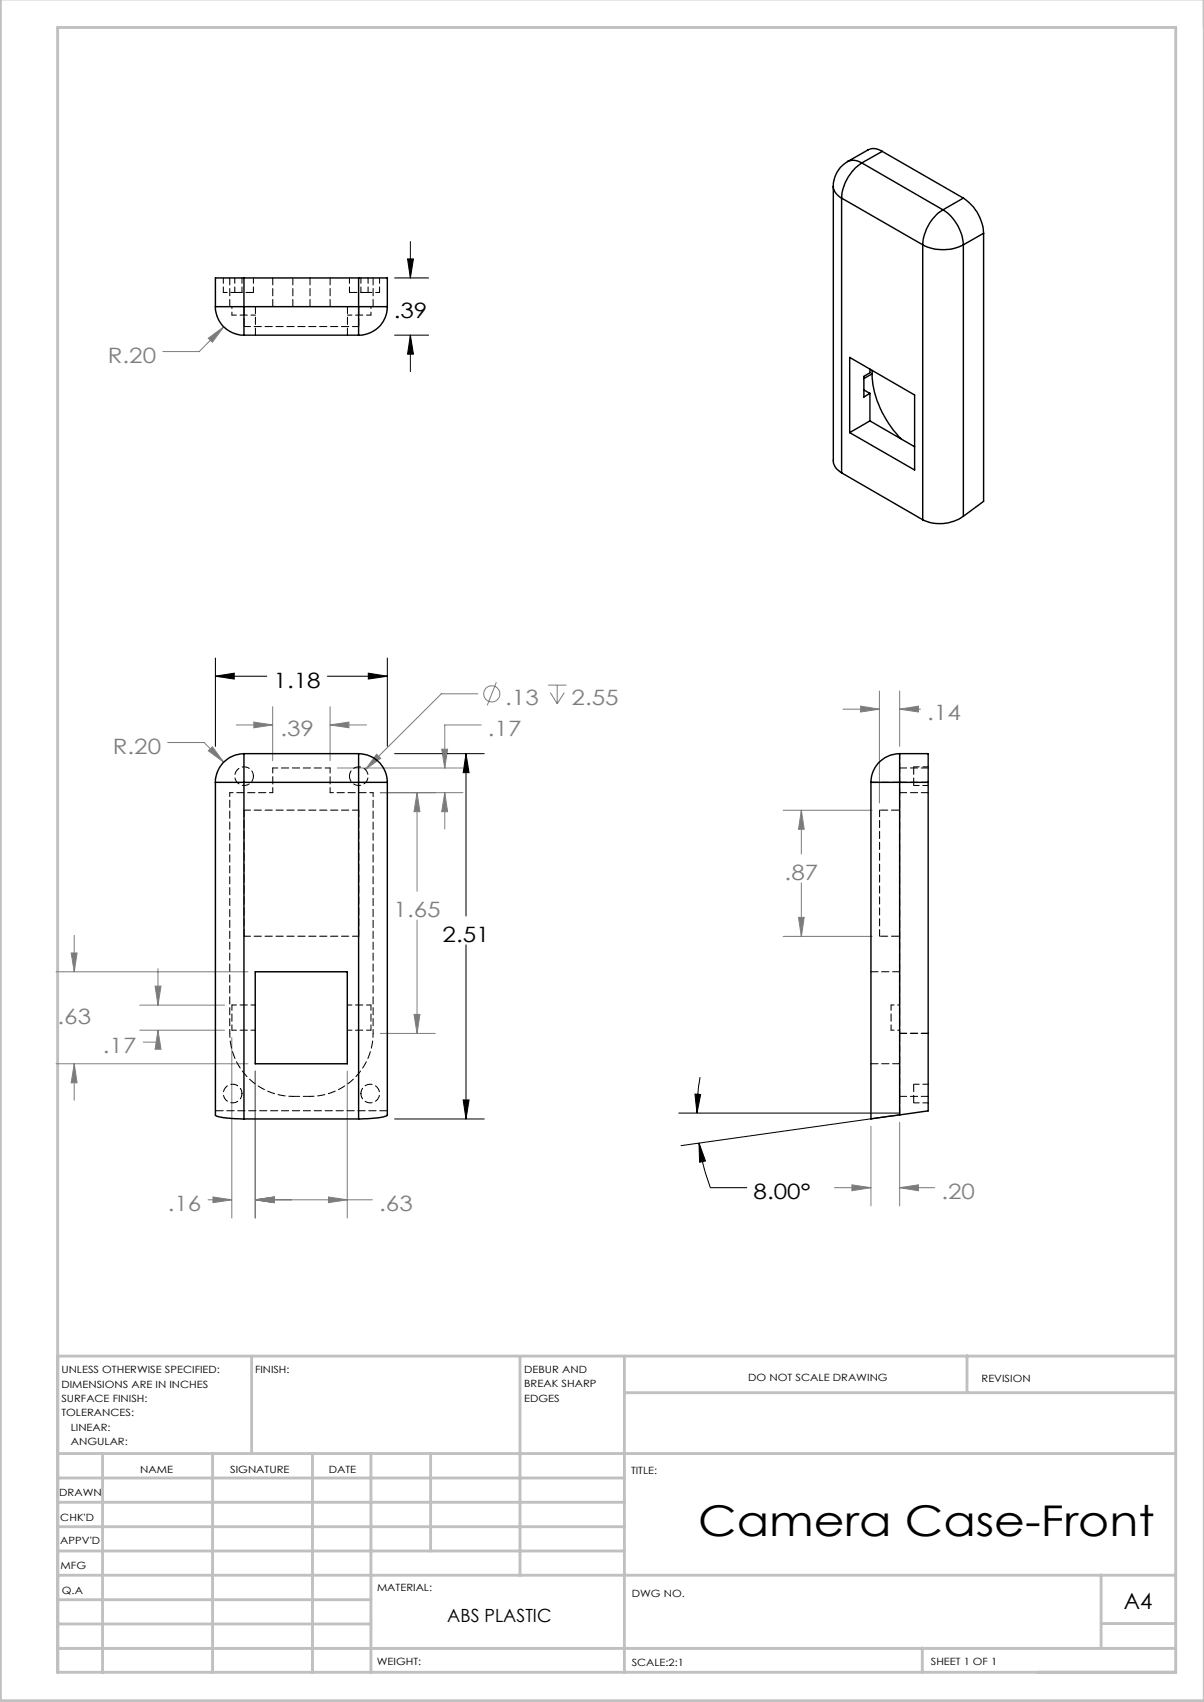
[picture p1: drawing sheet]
<svg xmlns="http://www.w3.org/2000/svg" width="210mm" height="297mm" viewBox="0 0 210 297" stroke-linecap="round" stroke-linejoin="round" font-family="sans-serif">
<g fill="none" stroke="#808080" stroke-width=".18">
<path d="M36.3 59l2.7-2-2 2.7zM39 57l-4.3 4.3h-6.3M86.6 119.1l-1.6 4M95.6 119.6h3.2M97.2 119.6v3.2M29.2 129.6h6.4l3.4 3.4M36.3 131l.7-.7 2 2.7zM41.2 126.5h6.4M44.3 126l3.3 .5-3.3 .5zM47.6 123.3v9.4M57.6 126.5l3.3-.5v1zM57.6 123.3v9.4"/>
<path d="M57.6 126.5h6.3M58.8 134h22M65.7 131.6l.7 .7-2.7 2zM66.3 138.3h14.5M72.7 138.3l.5 3.3h-1zM72.7 138.3v17.2M77 130.7h1.1l-.5 3.3zM77.6 138.3l.5 3.3h-1.1zM77.6 138.3v6.4M83.3 121.1h-6.3l-13.3 13.2M83.9 126.5h-6.3v7.5M96 120.9l1.2 1.9"/>
<path d="M98.4 120.9l-1.2 1.9M147 123.8h6.4M150.1 123.2l3.3 .6-3.3 .4zM153.4 120.6v19.5M156.9 123.8l3.3-.6v1zM156.9 120.6v9.6M156.9 123.8h3.6M136.6 141.4h15.5M139.8 141.4l.5 3.3h-1zM139.8 141.4v7.6M139.8 154.1v9.3M9.8 169.6h33.5"/>
<path d="M12.4 166.3h1l-.5 3.3zM12.9 163.2v6.4M24.4 175.4h14.8M24.4 179.8h14.8M27.1 172.1h1l-.5 3.3zM27.6 179.8l.5 3.3h-1zM27.6 179.8v2.1h-2.6M27.6 169v6.4M72.2 177h1l-.5 3.3zM72.7 160.5v19.8M136.6 163.4h15.5M139.3 160.1h1l-.5 3.3z"/>
<path d="M9.8 185.6h33.5M12.9 185.6l.5 3.3h-1zM12.9 185.6v6.4M40.4 181v31.5M44.5 186.9v25.6M60.6 186.9v25.6M66.3 180.3h9.6M151.9 196.5v13.9M156.9 195.8v14.6M36.3 209.4h4.1M37.1 208.9l3.3 .5-3.3 .5zM44.5 209.4l3.3-.5v1z"/>
<path d="M44.5 209.4h20.4M57.3 208.9l3.3 .5-3.3 .5zM145.6 207.3h6.3M148.6 206.8l3.3 .5-3.3 .5zM156.9 207.3l3.3-.5v1zM156.9 207.3h6.1"/>
<circle cx="85.8" cy="121.1" r="1.4"/>
</g>
<g fill="none" stroke="#000" stroke-width=".18">
<path d="M68.8 48.5h6M68.8 58.5h6M71.1 45.2h1l-.5 3.3zM71.6 58.5l.5 3.3h-1zM71.6 42.2v6.3M71.6 58.5v6.3M37.6 118l3.3-.5v1zM37.6 114.8v15.4M37.6 118h8.9M57.1 118h10.5M64.2 117.5l3.4 .5-3.4 .5zM67.6 114.8v15.4"/>
<path d="M68.8 131.5h15.7M81.3 131.5l.5 3.3h-1zM81.3 131.5v28.3M81.3 164.9v30.4M68.8 195.3h15.7M80.8 191.9h1l-.5 3.4zM118.4 194.2h38.3M121.2 190.9l1 .1-.6 3.2zM121.9 199.5l1.1 3.1-1 .2zM121.9 199.5a37 37 0 0 0 2 7.8h6.3M122.1 188l-.5 3.9v2.3M156.7 194.6l-37.9 5.3"/>
</g>
<g fill="none" stroke="#c0c0c0" stroke-width=".5">
<path d="M.1 -.1v296.9h209.9v-296.9M10.1 236.6h195M43.9 236.6v17M90.7 236.6v38.3M108.9 236.6v55.3M168.7 236.6v6.3M10.1 253.6h195M10.1 257.9h98.8M17.9 253.6v38.3M37.1 253.6v38.3M54.5 253.6v38.3M64.7 253.6v38.3"/>
<path d="M75.1 253.6v17M108.9 243h96.2M10.1 270.6h98.8M10.1 266.4h98.8M10.1 262.1h98.8M10.1 279.1h54.6M10.1 274.9h195M192.1 274.8v12.7M10.1 291.8h195v-287h-195v287.1M10.1 287.7h195M10.1 283.4h54.6M160.9 287.5v4.3"/>
<path d="M192.1 283.3h13"/>
</g>
<path d="M64.2 117.5l3.4 .5-3.4 .5zM37.6 118l3.3-.5v1zM80.8 191.9h1l-.5 3.4zM81.3 131.5l.5 3.3h-1zM121.2 190.9l1 .1-.6 3.2zM121.9 199.5l1.1 3.1-1 .2zM71.1 45.2h1l-.5 3.3zM71.6 58.5l.5 3.3h-1z" fill="#000"/>
<path d="M37 130.3l-.7 .7 2.7 2zM72.7 138.3l.5 3.3h-1zM72.2 177h1l-.5 3.3zM44.3 126l3.3 .5-3.3 .5zM57.6 126.5l3.3-.5v1zM77 130.7h1.1l-.5 3.3zM77.6 138.3l.5 3.3h-1.1zM37.1 208.9l3.3 .5-3.3 .5zM44.5 209.4l3.3-.5v1zM27.1 172.1h1l-.5 3.3zM27.6 179.8l.5 3.3h-1zM44.5 209.4l3.3-.5v1zM57.3 208.9l3.3 .5-3.3 .5zM65.7 131.6l-2 2.7 2.7-2zM12.4 166.3h1l-.5 3.3zM12.9 185.6l.5 3.3h-1zM139.8 141.4l.5 3.3h-1zM139.3 160.1h1l-.5 3.3zM150.1 123.2l3.3 .6-3.3 .4zM156.9 123.8l3.3-.6v1zM156.9 207.3l3.3-.5v1zM148.6 206.8l3.3 .5-3.3 .5zM36.3 59l.7 .7 2-2.7z" fill="#808080"/>
<g fill="none" stroke="#000" stroke-width=".25">
<path d="M145.3 32.5v47.8a2.51 2.51 0 0 0 1.5 2.2M145.3 32.5a2.46 2.46 0 0 0 1.5 2.1M146.8 34.6l14.1 8.1M146.8 34.6v47.9M147.8 28.2a5 5 0 0 0-2.5 4.3M147.8 28.2a2.53 2.53 0 0 1 2.5 .2M150.3 28.4a7.9 7.9 0 0 0-3.5 6.2M150.3 28.4l14.2 8.2M153.9 26.4a2.38 2.38 0 0 0-2.5-.2l-3.6 2M153.9 26.4l-3.6 2M153.9 26.4l14.1 8.2M164.5 36.6a7.7 7.7 0 0 0-3.6 6.1"/>
<path d="M164.5 36.6a7.9 7.9 0 0 1 3.5 6.1M168 34.6a7.7 7.7 0 0 1 3.6 6.1M168 34.6l-3.5 2M37.6 53.5h4.9M37.6 53.5a4.9 4.9 0 0 0 4.9 5M42.5 48.5h-4.9v5M42.5 53.5v5M42.5 48.5v5M42.5 53.5h20M42.5 48.5h20M42.5 58.5h20M62.5 53.5h5.1"/>
<path d="M62.5 48.5h5.1v5M62.5 53.5v5M62.5 48.5v5M67.6 53.5a4.9 4.9 0 0 1-5.1 5M160.9 42.7a7.8 7.8 0 0 0 7.1 0M160.9 42.7v48M168 42.7v47.4M171.6 40.7l-3.6 2M171.6 40.7v46.8l-3.6 2.6M148.2 62.4l11.3 6.5v13.1l-11.3-6.5zM150.7 68l1 .6M151.7 73.4l-3.5 2.1"/>
<path d="M151.7 73.4l7.8 4.6M151.7 64.4v.6l-1 .7v3.6l1-.7M151.7 68.6v4.8M152.1 65.2a17.1 17.1 0 0 0 5.1 11.3M152.1 64.6v.6M152.1 65.2l-1.4 .9M146.8 82.5l14.1 8.2M168 90.1a7 7 0 0 1-7.1 .6M37.6 136.5h4.9M37.6 136.5v58.1a3.2 3.2 0 0 0 2.2 .5l2.7 .2M42.5 131.5v5M42.5 131.5a5 5 0 0 0-4.9 5"/>
<path d="M42.5 136.5v58.8M42.5 136.5h20M42.5 131.5h20M62.5 136.5h5.1M62.5 131.5v5M62.5 131.5a5 5 0 0 1 5.1 5M62.5 136.5v58.8M67.6 136.5v58.1l-.3 .2-1.2 .2-3.6 .3M151.9 136.5h5M151.9 136.5v58.8l5-.7M156.9 131.5v5M156.9 131.5h5v5"/>
<path d="M156.9 131.5a5 5 0 0 0-5 5M156.9 136.5h5M156.9 136.5v58.1M161.9 136.5v57.3l-5 .8M44.5 169.6h16.1v16h-16.1zM42.5 195.3h20"/>
</g>
<path d="M62.6 141.4v22M153.4 141.4v22M42.6 163.4v-22M54.1 191.3h-3" fill="none" stroke="#000" stroke-width=".18" stroke-dasharray="1.3 .6" stroke-dashoffset=".1"/>
<path d="M42.6 57h20M42.6 141.4h20M62.6 163.4h-20" fill="none" stroke="#000" stroke-width=".18" stroke-dasharray="1.3 .6" stroke-dashoffset=".2"/>
<path d="M44.6 55h-4.1M60.6 55h4.1M40.5 179.8h4.1M44.6 175.4h-4.1M60.6 175.4h4.1M64.7 179.8h-4.1" fill="none" stroke="#000" stroke-width=".18" stroke-dasharray="1.3 .6" stroke-dashoffset=".5"/>
<g fill="none" stroke="#000" stroke-width=".18" stroke-dasharray="1.3 .6" stroke-dashoffset=".3">
<path d="M39 48.5v2.5M41 48.5v2.5M42.2 51v-2.5M44.2 51v-2.5M61 48.5v2.5M63 48.5v2.5M64.2 51v-2.5M66.2 51v-2.5M44.2 135.4a1.63 1.63 0 0 0-2.4-1.4 1.63 1.63 0 0 0-.2 2.7 1.63 1.63 0 0 0 2.6-1v-.3M61 135.4a1.63 1.63 0 0 1 2.3-1.4 1.63 1.63 0 0 1 .2 2.7 1.63 1.63 0 0 1-2.5-1v-.3M156.9 131.5v2.5M159.4 137.1h2.5"/>
<path d="M161.9 133.8h-2.5M40.5 175.4v4.4M64.7 175.4v4.4M155.4 175.4v4.4M42.2 190.8a1.63 1.63 0 0 0-2.4-1.4 1.63 1.63 0 0 0-.2 2.7 1.63 1.63 0 0 0 2.6-1v-.3M63 190.8a1.63 1.63 0 0 1 2.3-1.4 1.63 1.63 0 0 1 .2 2.7 1.63 1.63 0 0 1-2.5-1v-.3M159.4 192.4h2.5M161.9 189.2h-2.5"/>
</g>
<path d="M41 51h-2M64.2 51h2M65.1 138.3v42M156.9 138.3v42M40.1 180.3v-42M51.1 191.3a11 11 0 0 1-11-11M65.1 180.3a11 11 0 0 1-11 11" fill="none" stroke="#000" stroke-width=".18" stroke-dasharray="1.3 .6" stroke-dashoffset=".6"/>
<path d="M40.1 53.5h7.5M57.6 53.5h7.5M40.1 138.3h7.5M57.6 138.3h7.5" fill="none" stroke="#000" stroke-width=".18" stroke-dasharray="1.3 .6" stroke-dashoffset=".7"/>
<path d="M47.6 53.5h10M47.6 138.3v-4.3M47.6 134h10M57.6 134v4.3M156.9 134v4.3" fill="none" stroke="#000" stroke-width=".18" stroke-dasharray="1.3 .6" stroke-dashoffset=".4"/>
<path d="M67.6 193.8h-30M156.9 180.3v11" fill="none" stroke="#000" stroke-width=".18" stroke-dasharray="1.3 .6" stroke-dashoffset="-.1"/>
<g fill="none" stroke="#000" stroke-width=".18" stroke-dasharray="1.3 .6">
<path d="M40.1 53.5v-5M44.2 51h-3.2M44.6 53.5v5M47.6 53.5v-5M51.1 48.5v5M54.1 53.5v-5M57.6 53.5v-5M60.6 53.5v5M61 51h3.2M65.1 53.5v-5M151.9 136.5h5M156.9 138.3h5"/>
<path d="M156.9 134h5M156.9 136.5h5M159.4 133.8v3.3M156.9 169.6h-5M156.9 191.3h5M156.9 185.6h-5M156.9 180.3h5M156.9 194.5v-3.2M159.4 189.2v3.2M161.9 180.3h-5"/>
</g>
<path d="M40.5 55v-1.5M64.7 55v-1.5M155.4 179.8h1.5M155.4 175.4h1.5" fill="none" stroke="#000" stroke-width=".18" stroke-dasharray="1.3 .6" stroke-dashoffset=".8"/>
<path d="M42.6 57v-3.5M62.6 57v-3.5M153.4 141.4h3.5M153.4 163.4h3.5" fill="none" stroke="#000" stroke-width=".18" stroke-dasharray="1.3 .6" stroke-dashoffset="-.2"/>
<text font-size="7.4" x="121.8" y="268">Camera Case-Front</text>
<text font-size="3.9" x="196" y="280.7">A4</text>
<g font-size="3.7">
<text x="68.7" y="55.5">.39</text>
<text x="47.7" y="120">1.18</text>
<text x="77.2" y="164.3">2.51</text>
<text x="131.4" y="209.2">8.00°</text>
</g>
<g font-size="3.7" fill="#808080">
<text x="18.8" y="63.3">R.20</text>
<text x="88.1" y="123">.13</text>
<text x="99.7" y="123">2.55</text>
<text x="161.7" y="125.7">.14</text>
<text x="19.7" y="131.6">R.20</text>
<text x="48.9" y="128.5">.39</text>
<text x="85.1" y="128.5">.17</text>
<text x="136.9" y="153.5">.87</text>
<text x="68.6" y="160">1.65</text>
<text x="10" y="178.7">.63</text>
<text x="18" y="183.8">.17</text>
<text x="164.2" y="209.2">.20</text>
<text x="29.3" y="211.4">.16</text>
<text x="66.1" y="211.4">.63</text>
</g>
<text font-size="3.2" x="78" y="283">ABS PLASTIC</text>
<g font-size="1.7">
<text x="10.7" y="239.6">UNLESS OTHERWISE SPECIFIED:</text>
<text x="44.5" y="239.6">FINISH:</text>
<text x="91.4" y="239.6">DEBUR AND</text>
<text x="10.7" y="242.1">DIMENSIONS ARE IN INCHES</text>
<text x="10.7" y="244.6">SURFACE FINISH:</text>
<text x="91.4" y="242.1">BREAK SHARP</text>
<text x="91.4" y="244.6">EDGES</text>
<text x="130.5" y="240.9">DO NOT SCALE DRAWING</text>
<text x="171.2" y="241.1">REVISION</text>
<text x="10.7" y="247.1">TOLERANCES:</text>
<text x="12.3" y="249.6">LINEAR:</text>
<text x="12.3" y="252.1">ANGULAR:</text>
<text x="24.4" y="257.1">NAME</text>
<text x="40.1" y="257">SIGNATURE</text>
<text x="57.3" y="257">DATE</text>
<text x="110.1" y="257.3">TITLE:</text>
<text x="10.3" y="261.1">DRAWN</text>
<text x="10.5" y="269.5">APPV'D</text>
<text x="10.5" y="265.4">CHK'D</text>
<text x="10.6" y="273.8">MFG</text>
<text x="10.8" y="278.2">Q.A</text>
<text x="65.8" y="277.6">MATERIAL:</text>
<text x="110.2" y="278.7">DWG NO.</text>
<text x="65.7" y="290.6">WEIGHT:</text>
<text x="110.2" y="290.7">SCALE:2:1</text>
<text x="162.4" y="290.6">SHEET 1 OF 1</text>
</g>
</svg>
